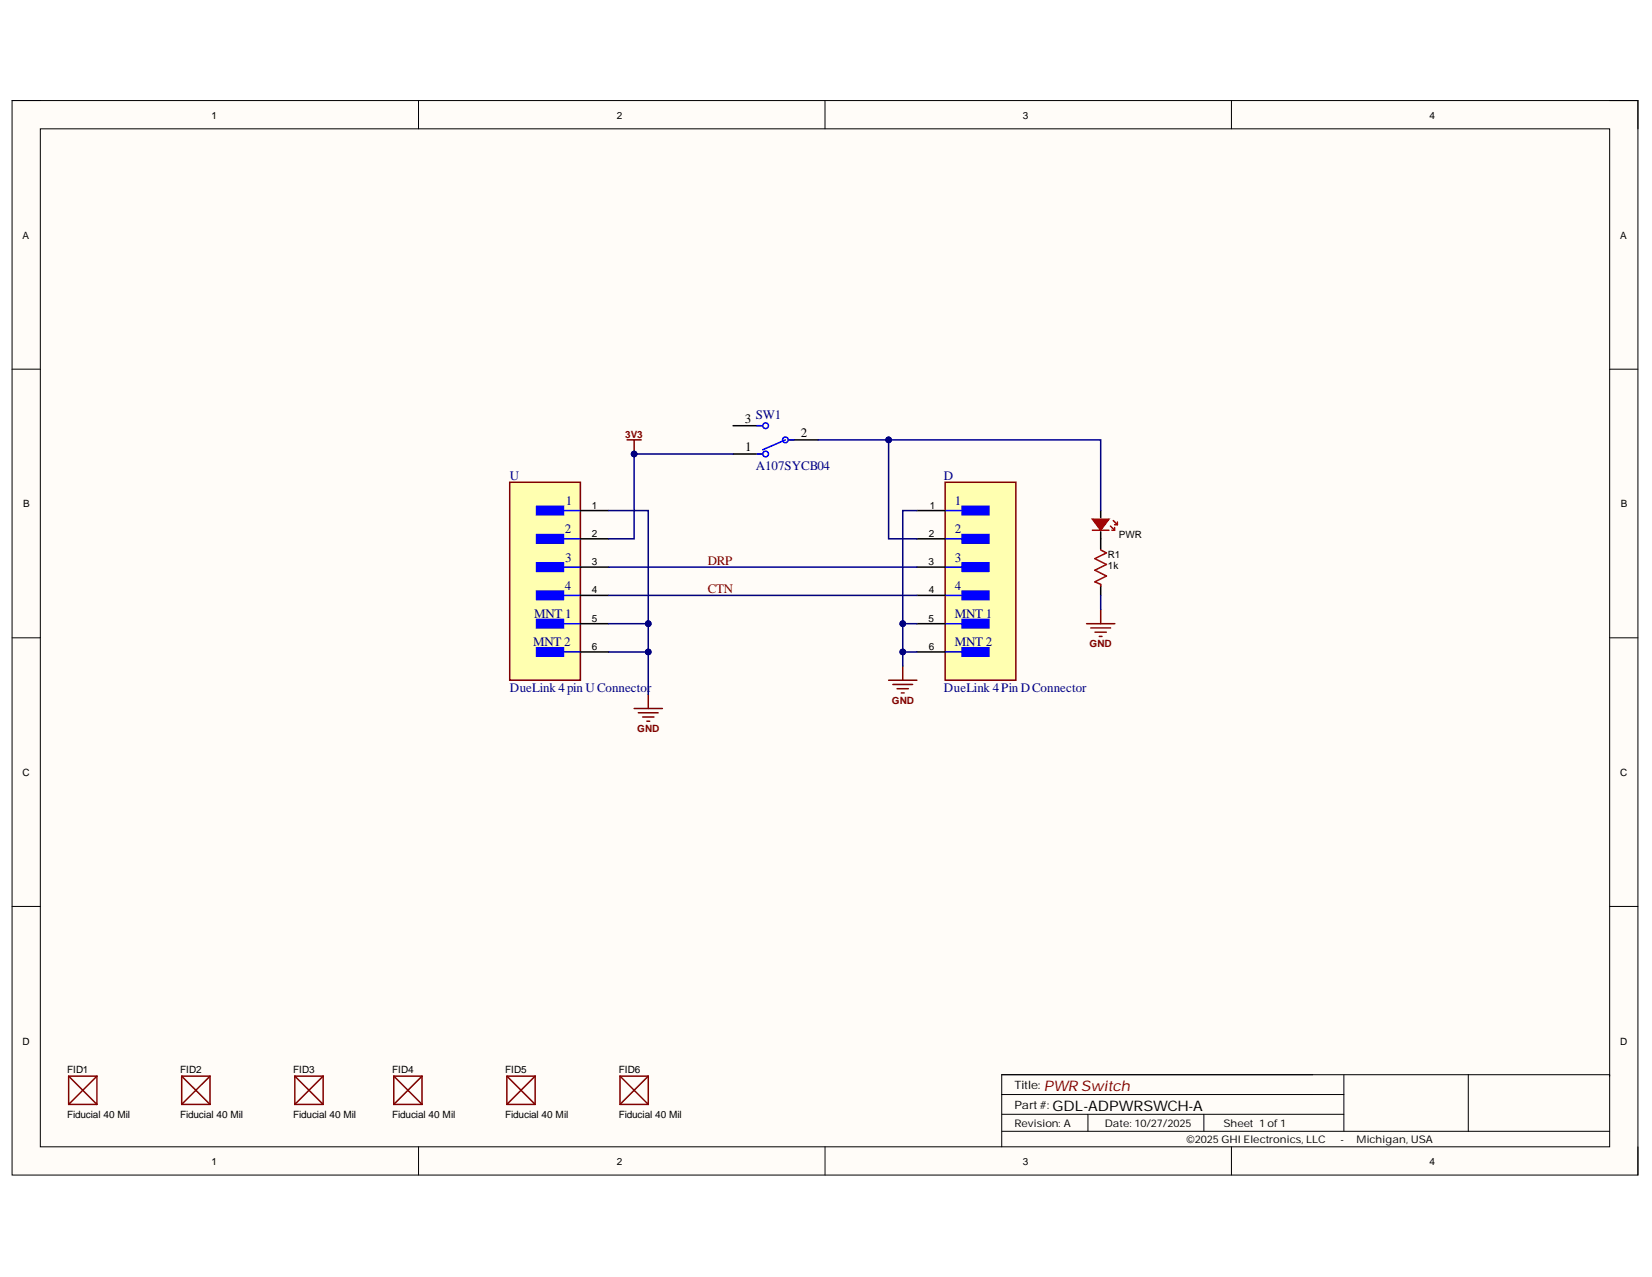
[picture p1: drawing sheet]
<svg xmlns="http://www.w3.org/2000/svg" width="279mm" height="216mm" viewBox="0 0 279 216" stroke-linecap="round" stroke-linejoin="round" font-family="sans-serif">
<path d="M2 17h275v181.7h-275z" fill-rule="evenodd" fill="#fffcf8"/>
<path d="M2 17h275v181.7h-275z" fill="none" stroke="#000" stroke-width=".17"/>
<path d="M6.8 21.8h265.4v172.1h-265.4z" fill-rule="evenodd" fill="#fffcf8"/>
<g fill="none" stroke="#000" stroke-width=".17">
<path d="M2 17h4.8M70.8 17v4.8M139.5 17v4.8M208.3 17v4.8M272.2 17h4.8v4.8M6.8 21.8h265.4v172.1h-265.4zM2 62.4h4.8M272.2 62.4h4.8M2 107.8h4.8M272.2 107.8h4.8M2 153.3h4.8M272.2 153.3h4.8"/>
<path d="M70.8 193.9v4.8M139.5 193.9v4.8M169.4 188.4h57.9M169.4 191.3h102.8M169.4 185.1h57.9M184 188.4v2.9M203.6 188.4v2.9M208.3 193.9v4.8M227.3 181.7v9.6M248.3 181.7v9.6M272.2 181.9v-.2h-102.8v12.2M277 193.9v4.8"/>
</g>
<g fill="none" stroke="#800000" stroke-width=".25">
<path d="M107.3 119.8h4.7M109.6 117.4v2.4M150.3 115h4.8M151 115.7h3.4M151.7 116.4h1.9M152.4 117.2h.5M152.7 112.6v2.4M108 120.5h3.3M108.7 121.2h1.9M109.4 121.9h.5M11.6 181.9v4.8M11.6 181.9h4.8"/>
<path d="M11.6 186.7h4.8M11.6 181.9l4.8 4.8M16.4 181.9v4.8M16.4 181.9l-4.8 4.8M30.7 181.9h4.8M30.7 186.7h4.8M30.7 181.9v4.8M30.7 181.9l4.8 4.8M35.5 181.9v4.8M35.5 181.9l-4.8 4.8M49.9 181.9h4.8M49.9 186.7h4.8"/>
<path d="M49.9 181.9v4.8M49.9 181.9l4.8 4.8M54.7 181.9v4.8M54.7 181.9l-4.8 4.8"/>
</g>
<path d="M186.2 86.3v1.2M186.2 89.9v3M186.2 99v1.7" fill="none" stroke="#000" stroke-width=".25"/>
<path d="M186.2 93l.9 .5-1.9 1 1.9 .9-1.9 1 1.9 1-1.9 1 1 .4v.3" fill="none" stroke="#980000" stroke-width=".25"/>
<path d="M188.5 89.2v.5h-.5" fill="none" stroke="#f00" stroke-width=".25"/>
<path d="M184.7 87.8h2.9l-1.4 1.9z" fill="#f00"/>
<path d="M184.7 87.8h2.9l-1.4 1.9zM184.7 89.7h2.9M187.8 88.9l.7 .8M188.3 88l.7 .7M188.5 88.7h.5M189 88.2v.5" fill="none" stroke="#f00" stroke-width=".25"/>
<path d="M183.8 105.4h4.7M184.5 106.2h3.3M185.2 106.9h1.9M185.9 107.6h.5M186.2 103.1v2.3" fill="none" stroke="#800000" stroke-width=".25"/>
<path d="M124 76.8h4.8M124 72h4.8M133.6 74.4h4.7" fill="none" stroke="#000" stroke-width=".25"/>
<g fill="none" stroke="#00f" stroke-width=".25">
<path d="M128.1 76.8h.7M128.1 72h.7M132.8 74.4l-3.8 1.6M133.6 74.4h.7"/>
<circle cx="129.5" cy="72" r=".48"/>
<circle cx="129.5" cy="76.8" r=".48"/>
<circle cx="132.8" cy="74.4" r=".48"/>
</g>
<path d="M159.9 81.5h11.9v33.5h-11.9z" fill-rule="evenodd" fill="#ffffb0"/>
<path d="M159.9 81.5h11.9v33.5h-11.9z" fill="none" stroke="#800000" stroke-width=".25"/>
<path d="M162.7 85.6h4.6v1.4h-4.6z" fill-rule="evenodd" fill="#00f"/>
<path d="M159.9 86.3h5.2M162.7 85.6h4.6v1.4h-4.6z" fill="none" stroke="#00f" stroke-width=".25"/>
<path d="M162.7 90.4h4.6v1.4h-4.6z" fill-rule="evenodd" fill="#00f"/>
<path d="M159.9 91.1h5.2M162.7 90.4h4.6v1.4h-4.6z" fill="none" stroke="#00f" stroke-width=".25"/>
<path d="M162.7 95.2h4.6v1.4h-4.6z" fill-rule="evenodd" fill="#00f"/>
<path d="M159.9 95.9h5.2M162.7 95.2h4.6v1.4h-4.6z" fill="none" stroke="#00f" stroke-width=".25"/>
<path d="M162.7 99.9h4.6v1.5h-4.6z" fill-rule="evenodd" fill="#00f"/>
<path d="M162.7 99.9h4.6v1.5h-4.6zM159.9 100.7h5.2" fill="none" stroke="#00f" stroke-width=".25"/>
<path d="M162.7 104.7h4.6v1.5h-4.6z" fill-rule="evenodd" fill="#00f"/>
<path d="M159.9 105.4h5.2M162.7 104.7h4.6v1.5h-4.6z" fill="none" stroke="#00f" stroke-width=".25"/>
<path d="M162.7 109.5h4.6v1.4h-4.6z" fill-rule="evenodd" fill="#00f"/>
<path d="M159.9 110.2h5.2M162.7 109.5h4.6v1.4h-4.6z" fill="none" stroke="#00f" stroke-width=".25"/>
<path d="M155.1 86.3h4.8M155.1 91.1h4.8M155.1 95.9h4.8M155.1 100.7h4.8M155.1 105.4h4.8M155.1 110.2h4.8" fill="none" stroke="#000" stroke-width=".25"/>
<path d="M106.1 74.4h2.3M107.3 74.4v2.4" fill="none" stroke="#800000" stroke-width=".25"/>
<circle cx="107.2" cy="76.8" r=".48" fill="#000080"/>
<circle cx="107.2" cy="76.8" r=".48" fill="none" stroke="#000080" stroke-width=".17"/>
<path d="M86.2 81.5h12v33.5h-12z" fill-rule="evenodd" fill="#ffffb0"/>
<path d="M86.2 81.5h12v33.5h-12z" fill="none" stroke="#800000" stroke-width=".25"/>
<path d="M90.7 85.6h4.6v1.4h-4.6z" fill-rule="evenodd" fill="#00f"/>
<path d="M90.7 85.6h4.6v1.4h-4.6zM92.9 86.3h5.3" fill="none" stroke="#00f" stroke-width=".25"/>
<path d="M90.7 90.4h4.6v1.4h-4.6z" fill-rule="evenodd" fill="#00f"/>
<path d="M90.7 90.4h4.6v1.4h-4.6zM92.9 91.1h5.3" fill="none" stroke="#00f" stroke-width=".25"/>
<path d="M90.7 95.2h4.6v1.4h-4.6z" fill-rule="evenodd" fill="#00f"/>
<path d="M90.7 95.2h4.6v1.4h-4.6zM92.9 95.9h5.3" fill="none" stroke="#00f" stroke-width=".25"/>
<path d="M90.7 99.9h4.6v1.5h-4.6z" fill-rule="evenodd" fill="#00f"/>
<path d="M90.7 99.9h4.6v1.5h-4.6zM92.9 100.7h5.3" fill="none" stroke="#00f" stroke-width=".25"/>
<path d="M90.7 104.7h4.6v1.5h-4.6z" fill-rule="evenodd" fill="#00f"/>
<path d="M90.7 104.7h4.6v1.5h-4.6zM92.9 105.4h5.3" fill="none" stroke="#00f" stroke-width=".25"/>
<path d="M90.7 109.5h4.6v1.4h-4.6z" fill-rule="evenodd" fill="#00f"/>
<path d="M90.7 109.5h4.6v1.4h-4.6zM92.9 110.2h5.3" fill="none" stroke="#00f" stroke-width=".25"/>
<path d="M98.2 86.3h4.7M98.2 91.1h4.7M98.2 95.9h4.7M98.2 100.7h4.7M98.2 105.4h4.7M98.2 110.2h4.7" fill="none" stroke="#000" stroke-width=".25"/>
<path d="M152.7 105.4h2.4" fill="none" stroke="#000080" stroke-width=".25"/>
<circle cx="152.7" cy="105.4" r=".48" fill="#000080"/>
<circle cx="152.7" cy="105.4" r=".48" fill="none" stroke="#000080" stroke-width=".17"/>
<path d="M152.7 110.2h2.4" fill="none" stroke="#000080" stroke-width=".25"/>
<circle cx="152.7" cy="110.2" r=".48" fill="#000080"/>
<circle cx="152.7" cy="110.2" r=".48" fill="none" stroke="#000080" stroke-width=".17"/>
<path d="M102.9 110.2h6.7" fill="none" stroke="#000080" stroke-width=".25"/>
<circle cx="109.6" cy="110.2" r=".48" fill="#000080"/>
<circle cx="109.6" cy="110.2" r=".48" fill="none" stroke="#000080" stroke-width=".17"/>
<path d="M102.9 105.4h6.7" fill="none" stroke="#000080" stroke-width=".25"/>
<circle cx="109.6" cy="105.4" r=".48" fill="#000080"/>
<circle cx="109.6" cy="105.4" r=".48" fill="none" stroke="#000080" stroke-width=".17"/>
<path d="M138.3 74.4h12v16.7h4.8M102.9 95.9h52.2M102.9 100.7h52.2M186.2 100.7v2.4" fill="none" stroke="#000080" stroke-width=".25"/>
<circle cx="150.3" cy="74.4" r=".48" fill="#000080"/>
<circle cx="150.3" cy="74.4" r=".48" fill="none" stroke="#000080" stroke-width=".17"/>
<path d="M124 76.8h-16.7v14.3h-4.4" fill="none" stroke="#000080" stroke-width=".25"/>
<circle cx="107.2" cy="76.8" r=".48" fill="#000080"/>
<circle cx="107.2" cy="76.8" r=".48" fill="none" stroke="#000080" stroke-width=".17"/>
<path d="M102.9 86.3h6.7v31.1" fill="none" stroke="#000080" stroke-width=".25"/>
<circle cx="109.6" cy="105.4" r=".48" fill="#000080"/>
<circle cx="109.6" cy="105.4" r=".48" fill="none" stroke="#000080" stroke-width=".17"/>
<circle cx="109.6" cy="110.2" r=".48" fill="#000080"/>
<circle cx="109.6" cy="110.2" r=".48" fill="none" stroke="#000080" stroke-width=".17"/>
<path d="M155.1 86.3h-2.4v26.3" fill="none" stroke="#000080" stroke-width=".25"/>
<circle cx="152.7" cy="105.4" r=".48" fill="#000080"/>
<circle cx="152.7" cy="105.4" r=".48" fill="none" stroke="#000080" stroke-width=".17"/>
<circle cx="152.7" cy="110.2" r=".48" fill="#000080"/>
<circle cx="152.7" cy="110.2" r=".48" fill="none" stroke="#000080" stroke-width=".17"/>
<path d="M150.3 74.4h35.9v11.9" fill="none" stroke="#000080" stroke-width=".25"/>
<circle cx="150.3" cy="74.4" r=".48" fill="#000080"/>
<circle cx="150.3" cy="74.4" r=".48" fill="none" stroke="#000080" stroke-width=".17"/>
<g fill="none" stroke="#800000" stroke-width=".25">
<path d="M66.6 181.9v4.8M66.6 181.9h4.8M66.6 186.7h4.8M66.6 181.9l4.8 4.8M71.4 181.9v4.8M71.4 181.9l-4.8 4.8M85.7 181.9h4.8M85.7 186.7h4.8M85.7 181.9v4.8M85.7 181.9l4.8 4.8M90.5 181.9v4.8M90.5 181.9l-4.8 4.8"/>
<path d="M104.9 181.9h4.7M104.9 186.7h4.7M104.9 181.9v4.8M104.9 181.9l4.7 4.8M109.6 181.9v4.8M109.6 181.9l-4.7 4.8"/>
</g>
<text font-size="2.5" fill="#800000" x="176.6" y="184.4">PWR Switch</text>
<text font-size="2.5" x="178" y="187.8">GDL-ADPWRSWCH-A</text>
<g font-size="2.2">
<text x="126" y="71.6">3</text>
<text x="126.1" y="76.3">1</text>
<text x="135.4" y="73.9">2</text>
</g>
<g font-size="2.2" fill="#000080">
<text x="127.8" y="70.8">SW1</text>
<text x="86.2" y="81.1">U</text>
<text x="127.8" y="79.4">A107SYCB04</text>
<text x="159.6" y="81.1">D</text>
<text x="95.7" y="85.4">1</text>
<text x="161.5" y="85.4">1</text>
<text x="95.5" y="90.2">2</text>
<text x="95.6" y="95">3</text>
<text x="161.5" y="90.2">2</text>
<text x="161.5" y="95">3</text>
<text x="95.5" y="99.7">4</text>
<text x="161.5" y="99.7">4</text>
<text x="90.4" y="104.5">MNT 1</text>
<text x="161.5" y="104.5">MNT 1</text>
<text x="90.2" y="109.3">MNT 2</text>
<text x="161.5" y="109.3">MNT 2</text>
<text x="86.2" y="117">DueLink 4pin UConnector</text>
<text x="159.6" y="117">DueLink 4Pin DConnector</text>
</g>
<g font-size="2.2" fill="#800000">
<text x="119.7" y="95.5">DRP</text>
<text x="119.7" y="100.2">CTN</text>
</g>
<g font-size="1.9">
<text x="171.6" y="184.1">Title:</text>
<text x="171.6" y="187.5">Part #:</text>
</g>
<g font-size="1.8">
<text x="171.6" y="190.5">Revision: A</text>
<text x="186.9" y="190.5">Date: 10/27/2025</text>
<text x="206.9" y="190.5">Sheet 1 of1</text>
<text x="200.7" y="193.3">©2025 GHI Electronics, LLC</text>
<text x="226.7" y="193.3">-</text>
<text x="229.4" y="193.3">Michigan, USA</text>
</g>
<g font-size="1.7">
<text x="35.8" y="20">1</text>
<text x="104.3" y="20">2</text>
<text x="173" y="20">3</text>
<text x="241.8" y="20">4</text>
<text x="3.8" y="40.3">A</text>
<text x="274" y="40.3">A</text>
<text x="3.9" y="85.8">B</text>
<text x="100.1" y="86">1</text>
<text x="157.3" y="86">1</text>
<text x="274.1" y="85.8">B</text>
<text x="100.1" y="90.8">2</text>
<text x="100.1" y="95.6">3</text>
<text x="157" y="95.6">3</text>
<text x="157.1" y="90.8">2</text>
<text x="187.4" y="94.3">R1</text>
<text x="189.2" y="91">PWR</text>
<text x="100.1" y="100.3">4</text>
<text x="157.1" y="100.3">4</text>
<text x="187.4" y="96.2">1k</text>
<text x="100.1" y="105.1">5</text>
<text x="157" y="105.1">5</text>
<text x="100.1" y="109.9">6</text>
<text x="157.1" y="109.9">6</text>
<text x="3.8" y="131.2">C</text>
<text x="274" y="131.2">C</text>
<text x="3.8" y="176.6">D</text>
<text x="274" y="176.6">D</text>
<text x="11.3" y="181.3">FID1</text>
<text x="30.5" y="181.3">FID2</text>
<text x="49.6" y="181.3">FID3</text>
<text x="66.3" y="181.3">FID4</text>
<text x="85.4" y="181.3">FID5</text>
<text x="104.6" y="181.3">FID6</text>
<text x="11.3" y="189">Fiducial 40 Mil</text>
<text x="30.5" y="189">Fiducial 40 Mil</text>
<text x="49.6" y="189">Fiducial 40 Mil</text>
<text x="66.3" y="189">Fiducial 40 Mil</text>
<text x="85.4" y="189">Fiducial 40 Mil</text>
<text x="104.6" y="189">Fiducial 40 Mil</text>
<text x="35.8" y="196.9">1</text>
<text x="104.3" y="196.9">2</text>
<text x="173" y="196.9">3</text>
<text x="241.8" y="196.9">4</text>
</g>
<g font-size="1.7" fill="#800000">
<text x="105.7" y="74">3V3</text>
<text x="184.3" y="109.4">GND</text>
<text x="150.8" y="119">GND</text>
<text x="107.8" y="123.7">GND</text>
</g>
</svg>
